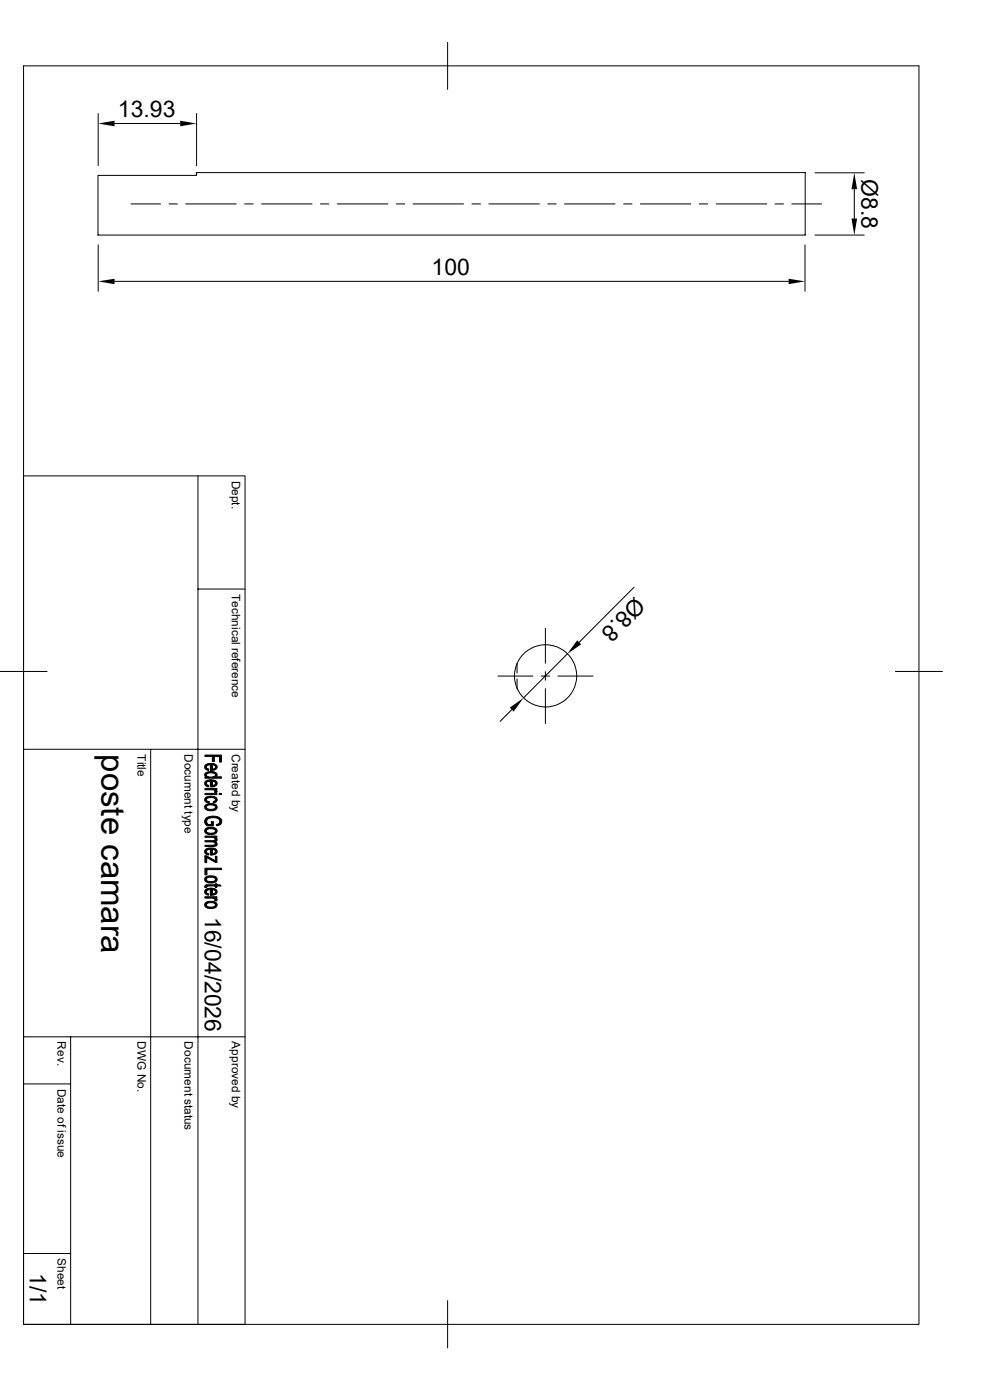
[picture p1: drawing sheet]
<svg xmlns="http://www.w3.org/2000/svg" width="210mm" height="297mm" viewBox="0 0 210 297" stroke-linecap="round" stroke-linejoin="round" font-family="sans-serif">
<g fill="none" stroke="#000" stroke-width=".21">
<path d="M5 14h189.9v267h-189.9zM95 9v10M20.8 37.2h20.9v-.6h129.1v13.3h-150zM20.8 24.1v11M24.3 26.2h13.9M41.7 24.1v11M172.9 36.7h10.4M20.8 51.9v9.9M24.3 59.7h143M27.8 43.3h6.3M35.9 43.3h1.7M39.4 43.3h10.7"/>
<path d="M51.9 43.3h1.8M55.5 43.3h10.7M68 43.3h1.8M71.5 43.3h10.8M84.1 43.3h1.8M87.6 43.3h10.7M100.1 43.3h1.8M103.7 43.3h10.7M116.2 43.3h1.8M119.8 43.3h10.7M132.3 43.3h1.8M135.8 43.3h10.8"/>
<path d="M148.3 43.3h1.8M151.9 43.3h10.7M164.4 43.3h1.8M168 43.3h6.3M170.8 51.9v9.9M172.9 49.9h10.4M181.2 40.1v6.3M5 101h47v180h-47M42 101v180M42 125h10M115.7 133.3v7.4M120.4 138.7l-9.4 9.4"/>
<path d="M134.5 124.6l-11.6 11.7M0 142.5h10M5 159h47M32 159v122M105.6 143.4h7.4M108.6 150.5l-2.5 2.5M109.7 140.7v2.1M109.7 144v2.1M114.8 143.4h1.8M115.7 142.5v1.8M115.7 146.1v7.4M118.4 143.4h7.4"/>
<path d="M189.9 142.5h10M5 220h47M15 220v61M5 230h10M5 265.9h10M95 275.9v10.1"/>
<circle cx="115.7" cy="143.4" r="6.6"/>
</g>
<g fill="#000" stroke="#000" stroke-width=".21">
<path d="M43.5 164.1l.3-.2v.9l-.3-.2z" fill-rule="evenodd"/>
<path d="M43.5 162.4l.3-.2v.7l.5 .3-.1 .2a.74 .74 0 0 1-.7-1z" fill-rule="evenodd"/>
<path d="M43.6 165.8l.2-.1v.7l.5 .2-.1 .3a.73 .73 0 0 1-.7-.3 .73 .73 0 0 1 .1-.8z" fill-rule="evenodd"/>
<path d="M43.6 169.3l.2-.2v.7l.6 .3v.2a.72 .72 0 0 1-.8-.2 .72 .72 0 0 1 0-.8z" fill-rule="evenodd"/>
<path d="M43.8 173.5v.8l.4 .6h.6v-.6h.5v.9l-1.4-.1a1.04 1.04 0 0 1-.1-1.6z" fill-rule="evenodd"/>
<path d="M45.6 177.6l.1 .5z" fill-rule="evenodd"/>
<path d="M43.8 162.2l.5-.2h1.1l.3 .2v.5l-.2-.4h-.5v1.1h-.4v-1.2l-.6 .2-.2 .3z" fill-rule="evenodd"/>
<path d="M43.8 165.7l.6-.3 .9 .1 .4 .2v.5l-.2-.4-.5-.1v1.2h-.4v-1.2l-.6 .2-.2 .3z" fill-rule="evenodd"/>
<path d="M45.2 170.1l.4-.2 .1-.2v.5l-.4 .1z" fill-rule="evenodd"/>
<path d="M43.8 170.7l.6-.2h.9l.4 .2v.5a1.29 1.29 0 0 0-1.9-.1v.1z" fill-rule="evenodd"/>
<path d="M43.8 175.7l.8-.2 .8 .1 .3 .1v.6a1.24 1.24 0 0 0-1.9 0z" fill-rule="evenodd"/>
<path d="M43.5 178.4h1.8l.3-.2 .1 .8-.2-.3-2-.1z" fill-rule="evenodd"/>
<path d="M43.5 168.3h2.5v.3h-2.5z" fill-rule="evenodd"/>
<path d="M43.5 167.3h2.5v.2h-.4v.4l-.4-.3h-1.7z" fill-rule="evenodd"/>
<path d="M43.5 177.4h2.5v.2h-.4v.3l-.3-.2-1.8-.1z" fill-rule="evenodd"/>
<path d="M45 162.3v.9h.2l.5-.4v-.6a.68 .68 0 0 1 .3 .8 .68 .68 0 0 1-.8 .4h-.2z" fill-rule="evenodd"/>
<path d="M43.8 163.9l.9-.2a.93 .93 0 0 1 1.3 .8l-.3 .3v-.4a1.29 1.29 0 0 0-1.9 0z" fill-rule="evenodd"/>
<path d="M45 165.7v.9h.2l.5-.3v-.6a.7 .7 0 0 1 .3 .8 .7 .7 0 0 1-.8 .4h-.2z" fill-rule="evenodd"/>
<path d="M45.6 167.5l.5 .3-.2 .3h-.4z" fill-rule="evenodd"/>
<path d="M43.8 169.1l.4-.1h.8a.77 .77 0 0 1 .9 .2 .77 .77 0 0 1 0 .9l-.2 .1v-.5a1.3 1.3 0 0 0-1.7-.4l-.2 .4z" fill-rule="evenodd"/>
<path d="M43.5 170.9l.3-.2v.5a1.26 1.26 0 0 0 1.7 .4l.2-.3v-.6a.7 .7 0 0 1 .3 .9 .7 .7 0 0 1-.8 .4h-.4a1.04 1.04 0 0 1-1.4-.8z" fill-rule="evenodd"/>
<path d="M43.5 175.9l.3-.2v.6a1.26 1.26 0 0 0 1.7 .3l.2-.3v-.6a.74 .74 0 0 1 .3 1 .74 .74 0 0 1-.9 .3 1.29 1.29 0 0 1-1.7-.7z" fill-rule="evenodd"/>
<path d="M45.7 177.7a.45 .45 0 0 1 .4 .5 .45 .45 0 0 1-.5 .4z" fill-rule="evenodd"/>
<path d="M43.5 179.3h1.9l.3-.2v-.5a.52 .52 0 0 1 .3 .7 .52 .52 0 0 1-.7 .3h-1.8z" fill-rule="evenodd"/>
<path d="M45.9 174.9l.5-.2 .3-.4v.7l-.7 .2z" fill-rule="evenodd"/>
<path d="M46.5 168.3h.5v.3h-.5z" fill-rule="evenodd"/>
<path d="M43.5 160.2h3.5v1.5h-.4v-1.2h-1.1v1h-.5v-1h-1.5z" fill-rule="evenodd"/>
<path d="M43.8 164.5a1.33 1.33 0 0 0 1.9-.1v.4h1.3v.3h-3.5v-.3h.3z" fill-rule="evenodd"/>
<path d="M43.8 173.5l1.2-.4 1 .1 .5 .2a.86 .86 0 0 1 .2 1.6v-.7a1.3 1.3 0 0 0-1.8-.8 .97 .97 0 0 0-1.1 .8z" fill-rule="evenodd"/>
<path d="M43.5 181.6l.3 .3 .1 1.1h-.4z" fill-rule="evenodd"/>
<path d="M43.5 187.9l.4-.2v.6h-.4z" fill-rule="evenodd"/>
<path d="M43.5 180.3l.3-.2v.7l.5 .3-.1 .3a.76 .76 0 0 1-.7-1.1z" fill-rule="evenodd"/>
<path d="M43.5 188.9l.3-.3v.8l.5 .3-.1 .2a.75 .75 0 0 1-.7-1z" fill-rule="evenodd"/>
<path d="M43.5 181.6h.3l1.9 1v.4l-1.9-1.1z" fill-rule="evenodd"/>
<path d="M43.8 180.1l.9-.2 .7 .1 .3 .1v.5l-.2-.3-.5-.1v1.2h-.4v-1.2l-.6 .1-.2 .4z" fill-rule="evenodd"/>
<path d="M43.8 186l.7-.2 1.1 .1 .1 .1v.6a1.24 1.24 0 0 0-1.9 0z" fill-rule="evenodd"/>
<path d="M43.8 188.6l.7-.2 .9 .1 .3 .1v.6l-.2-.4-.5-.1v1.2h-.4v-1.2l-.6 .1-.2 .4z" fill-rule="evenodd"/>
<path d="M43.8 191.4l.5-.2 1.2 .1 .2 .1v.6a1.27 1.27 0 0 0-1.8-.3l-.1 .3z" fill-rule="evenodd"/>
<path d="M45.7 181.7h.3v1.3h-.3z" fill-rule="evenodd"/>
<path d="M43.5 190.2h2.5v.3h-.4v.3l-.5-.3h-1.6z" fill-rule="evenodd"/>
<path d="M45 180.2l.1 .9 .5-.1 .1-.2v-.7a.71 .71 0 0 1 .3 .9 .71 .71 0 0 1-.9 .4h-.1z" fill-rule="evenodd"/>
<path d="M43.6 186.1l.2-.1v.6a1.26 1.26 0 0 0 1.7 .3l.2-.3v-.6a.74 .74 0 0 1 .3 .9 .74 .74 0 0 1-.9 .4h-.2a1.07 1.07 0 0 1-1.5-.9z" fill-rule="evenodd"/>
<path d="M45 188.7v1l.7-.3v-.8a.7 .7 0 0 1 .3 .9 .7 .7 0 0 1-.8 .4h-.2z" fill-rule="evenodd"/>
<path d="M45.6 190.5l.5 .3-.2 .3h-.4z" fill-rule="evenodd"/>
<path d="M43.5 191.6l.3-.2v.6a1.25 1.25 0 0 0 1.9 0v-.6a.72 .72 0 0 1 .3 .9 .72 .72 0 0 1-.9 .4h-.3a1.04 1.04 0 0 1-1.4-.8z" fill-rule="evenodd"/>
<path d="M43.9 187.7h1.8v-.2h.3v.2h.7l.2 .3h-.9v.3h-.3v-.3h-1.5l-.3 .1z" fill-rule="evenodd"/>
<path d="M43.5 184.2h3.5v.3h-3.1v1.1h-.4z" fill-rule="evenodd"/>
</g>
<path d="M20.8 26.2l3.5-.6v1.2zM38.2 25.6l3.5 .6-3.5 .6zM20.8 59.7l3.5-.6v1.2zM167.3 59.1l3.5 .6-3.5 .6zM181.2 36.7l.6 3.4h-1.2zM180.6 46.4h1.2l-.6 3.5zM122.4 135.8l.9 .9-2.9 2zM108.2 150.1l2.8-2-2 2.9z" fill="#000"/>
<text font-size="7" x="21.5" y="160" transform="rotate(90 21.5 160)">poste camara</text>
<g font-size="4.9">
<text x="25" y="24.7">13.93</text>
<text x="182.8" y="38" transform="rotate(90 182.8 38)">Ø8.8</text>
<text x="91.6" y="58.3">100</text>
<text x="134.7" y="126.5" transform="rotate(135 134.7 126.5)">Ø8.8</text>
<text x="43.5" y="194.5" transform="rotate(90 43.5 194.5)">16/04/2026</text>
<text x="6.3" y="270" transform="rotate(90 6.3 270)">1/1</text>
</g>
<g font-size="2.5">
<text x="49.2" y="102" transform="rotate(90 49.2 102)">Dept.</text>
<text x="49.2" y="126" transform="rotate(90 49.2 126)">Technical reference</text>
<text x="29.2" y="160" transform="rotate(90 29.2 160)">Title</text>
<text x="39.2" y="160" transform="rotate(90 39.2 160)">Document type</text>
<text x="49.2" y="160" transform="rotate(90 49.2 160)">Created by</text>
<text x="12.2" y="220.9" transform="rotate(90 12.2 220.9)">Rev.</text>
<text x="29.2" y="220.9" transform="rotate(90 29.2 220.9)">DWG No.</text>
<text x="39.2" y="220.9" transform="rotate(90 39.2 220.9)">Document status</text>
<text x="49.2" y="220.9" transform="rotate(90 49.2 220.9)">Approved by</text>
<text x="12.2" y="231" transform="rotate(90 12.2 231)">Date of issue</text>
<text x="12.2" y="266.9" transform="rotate(90 12.2 266.9)">Sheet</text>
</g>
</svg>
